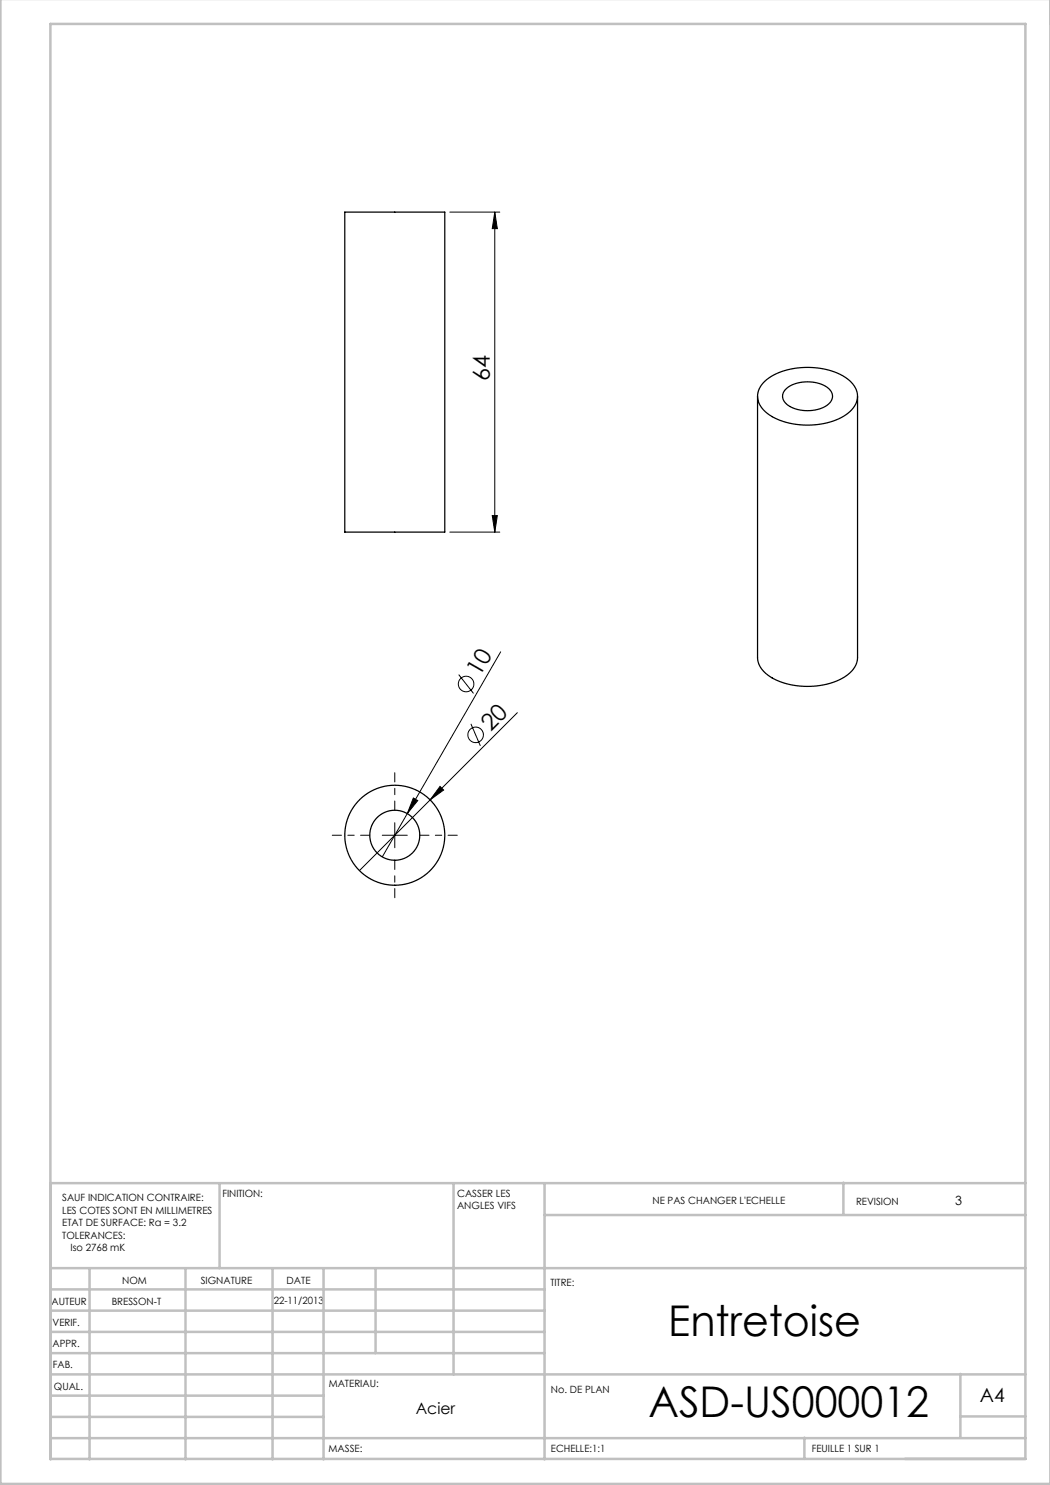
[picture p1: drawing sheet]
<svg xmlns="http://www.w3.org/2000/svg" width="210mm" height="297mm" viewBox="0 0 210 297" stroke-linecap="round" stroke-linejoin="round" font-family="sans-serif">
<g fill="none" stroke="#000" stroke-width=".2">
<path d="M90 42.4h10M99 42.4l.5 3.3h-1.1zM99 42.4v64M90 106.4h10M98.4 103.1h1.1l-.5 3.3zM91.7 134.9l3 3.8M100.1 130.4l-23.6 41M82.7 159.6l.8 .5-2 2.6zM88 157.3l.7 .7-2.7 2zM94.2 144.8l1.9 4.4M103.5 142.5l-31.6 31.6M76.5 167h5"/>
<path d="M79 164.5v5.1"/>
<circle cx="93.2" cy="136.8" r="1.56"/>
<circle cx="95.1" cy="147" r="1.56"/>
</g>
<path d="M74 167h-7.5M79 162v-7.5M79 172v7.5M84 167h7.5" fill="none" stroke="#000" stroke-width=".2" stroke-dasharray="30.5 1.3 1.3 1.3" stroke-dashoffset="28.6"/>
<g fill="none" stroke="#c0c0c0" stroke-width=".5">
<path d="M.1 -.1v296.9h210M10.1 236.6h195M43.9 236.6v17M90.7 236.6v38.3M108.9 236.6v55.3M168.7 236.5v6.4M10.1 253.6h195M10.1 257.9h98.8M17.9 253.6v38.3M37.1 253.6v38.3M54.5 253.6v38.3M64.7 253.6v38.3"/>
<path d="M75.1 253.6v17M108.9 243h96.2M10.1 270.6h98.8M10.1 266.4h98.8M10.1 262.1h98.8M10.1 279.1h54.6M10.1 274.9h195M192.1 274.8v12.7M10.1 291.8h195v-287h-195v287.1M10.1 287.6h195M10.1 283.4h54.6M160.9 287.5v4.3"/>
<path d="M192.1 283.3h13"/>
</g>
<g fill="#000">
<path d="M88 157.3l.7 .7-2.7 2zM82.7 159.6l.8 .5-2 2.6z"/>
<path d="M98.4 103.1h1.1l-.5 3.3zM99 42.4l.5 3.3h-1.1z"/>
</g>
<g fill="none" stroke="#000" stroke-width=".25">
<path d="M69 42.4h20v64h-20zM151.5 79.3v52.2a5.1 5.1 0 0 0 3.4 4.4 15.5 15.5 0 0 0 14.4-.8 4.6 4.6 0 0 0 2.2-3.6v-52.2M152.9 76.3a14 14 0 0 1 11.5-2.6 9.2 9.2 0 0 1 6.7 3.9 4 4 0 0 1-1.8 5.3 15.1 15.1 0 0 1-15.8-.2 3.9 3.9 0 0 1-.6-6.4zM157.1 77.9a7.1 7.1 0 0 1 8.8 0 2.06 2.06 0 0 1-.9 3.4 7.4 7.4 0 0 1-7.9-.7 1.86 1.86 0 0 1 0-2.7z"/>
<circle cx="79" cy="167" r="10"/>
<circle cx="79" cy="167" r="5"/>
</g>
<g font-size="8.5">
<text x="133.6" y="267.2">Entretoise</text>
<text x="129.7" y="283.5">ASD-US000012</text>
</g>
<g font-size="4.7">
<text x="97.9" y="76.3" transform="rotate(-90 97.9 76.3)">64</text>
<text x="96" y="135.4" transform="rotate(-60 96 135.4)">10</text>
<text x="98.2" y="146.4" transform="rotate(-45 98.2 146.4)">20</text>
</g>
<text font-size="3.9" x="196" y="280.4">A4</text>
<text font-size="3.2" x="83.1" y="282.8">Acier</text>
<text font-size="2.5" x="191.1" y="240.9">3</text>
<g font-size="2">
<text x="44.5" y="239.5">FINITION:</text>
<text x="91.4" y="239.4">CASSER LES</text>
<text x="12.4" y="240.2">SAUF INDICATION CONTRAIRE:</text>
<text x="12.4" y="242.7">LES COTES SONT EN MILLIMETRES</text>
<text x="12.4" y="245.2">ETAT DE SURFACE: Ra = 3.2</text>
<text x="91.4" y="241.9">ANGLES VIFS</text>
<text x="130.5" y="240.8">NE PAS CHANGER L'ECHELLE</text>
<text x="171.2" y="241">REVISION</text>
<text x="12.4" y="247.7">TOLERANCES:</text>
<text x="14.1" y="250.2">Iso 2768 mK</text>
<text x="24.4" y="256.9">NOM</text>
<text x="40.1" y="256.8">SIGNATURE</text>
<text x="57.3" y="256.8">DATE</text>
<text x="110.1" y="257.1">TITRE:</text>
<text x="10.3" y="260.9">AUTEUR</text>
<text x="22.3" y="261">BRESSON-T</text>
<text x="54.8" y="260.8">22-11/2013</text>
<text x="10.5" y="269.3">APPR.</text>
<text x="10.5" y="265.2">VERIF.</text>
<text x="10.6" y="273.6">FAB.</text>
<text x="10.8" y="278">QUAL.</text>
<text x="65.8" y="277.4">MATERIAU:</text>
<text x="110.2" y="278.5">No. DE PLAN</text>
<text x="65.7" y="290.4">MASSE:</text>
<text x="110.2" y="290.5">ECHELLE:1:1</text>
<text x="162.4" y="290.4">FEUILLE 1 SUR 1</text>
</g>
</svg>
